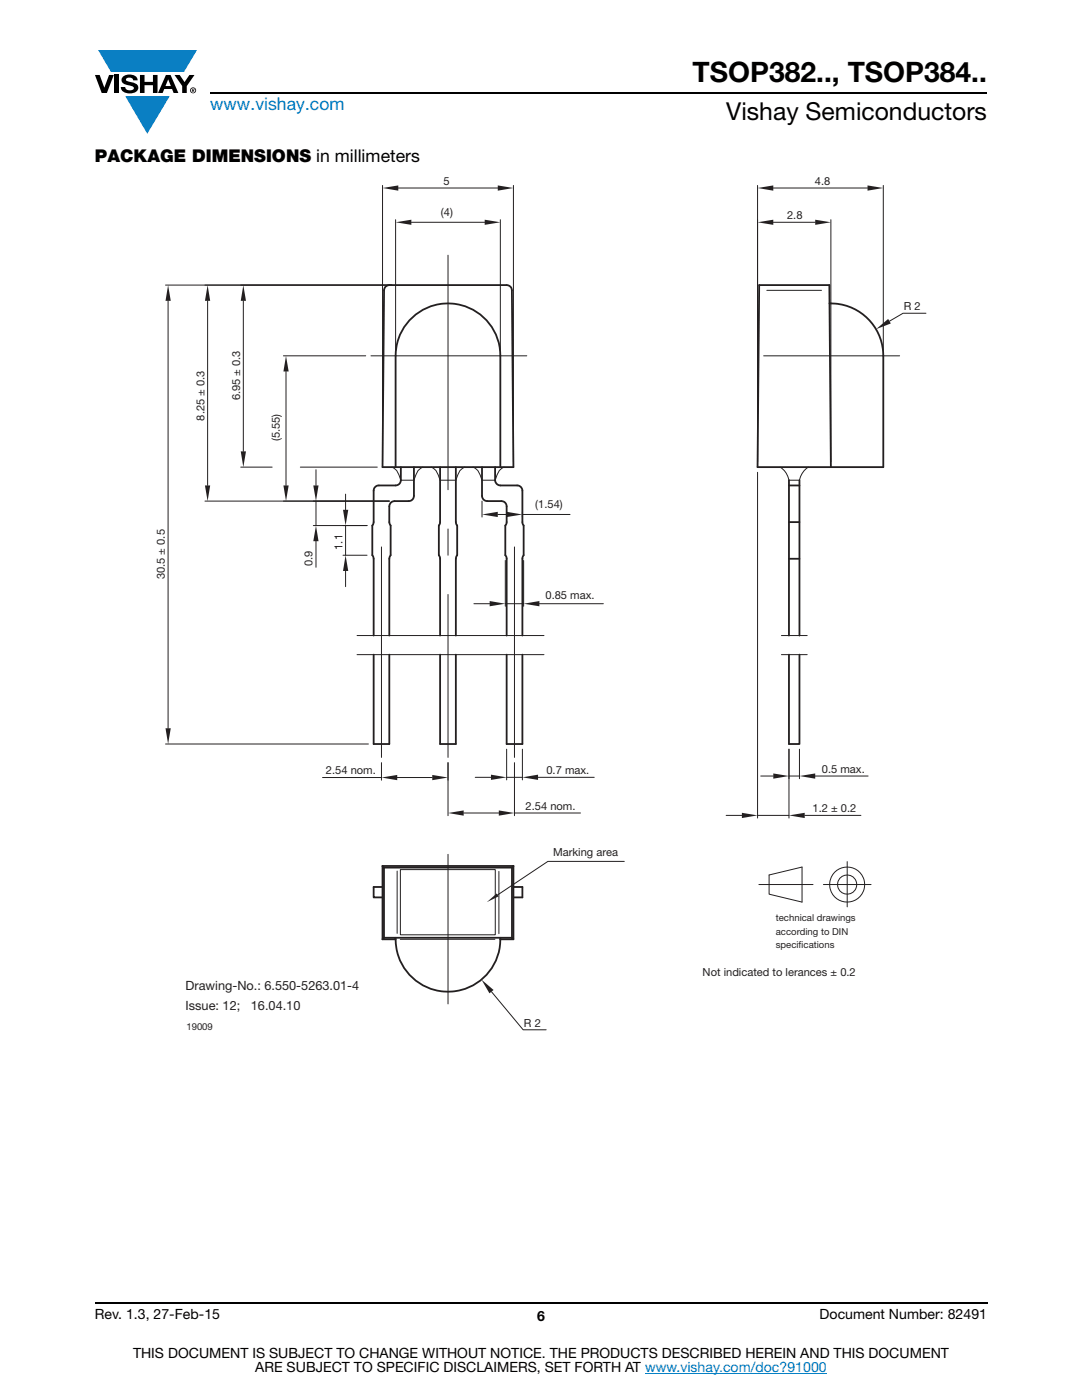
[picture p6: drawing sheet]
<svg xmlns="http://www.w3.org/2000/svg" width="216mm" height="279mm" viewBox="0 0 216 279" stroke-linecap="round" stroke-linejoin="round" font-family="sans-serif">
<g fill="#0a7fc3">
<path d="M19.6 10h19.7l-2.6 4.3h-1.1h-13.5z"/>
<path d="M25 19.2h8.9l-4.5 7.5z"/>
</g>
<g fill="#000">
<path d="M18.9 15h1l.9 2.5 1-2.5h.9l-1.4 3.6h-1zM22.9 15h.9v3.6h-.9zM24.6 15.3a2.1 2.1 0 0 1 2.8 .3l.1 .4h-.9a.79 .79 0 0 0-.7-.5 .79 .79 0 0 0-.8 .4l.3 .3 1 .2a1.08 1.08 0 0 1 1.2 1 1.08 1.08 0 0 1-1.1 1.2 1.73 1.73 0 0 1-2.4-1.2h.9a.96 .96 0 0 0 .8 .6 .96 .96 0 0 0 .9-.4 1.31 1.31 0 0 0-1.2-.6 1.03 1.03 0 0 1-1.1-.6 1.03 1.03 0 0 1 .2-1.1zM27.9 15h.9v1.3h1.7v-1.3h.9v3.6h-.9v-1.6h-1.7v1.6h-.9zM34.8 15h1.1l.9 1.4 1-1.4h1l-1.5 2.2v1.4h-.9v-1.4z"/>
<path d="M33.6 15.9l.5 1.3h-1.1zM33.1 15l-1.6 3.6h1l.3-.8h1.5l.3 .8h1l-1.6-3.6z"/>
<path d="M38.4 17.8h.2v.2h-.2zM38.3 17.7v.7h.1v-.3l.4 .3-.2-.3 .2-.2-.1-.2z"/>
<path d="M38.1 18a.46 .46 0 0 1 .9 0 .46 .46 0 0 1-.9 0zM37.9 18a.6 .6 0 0 0 1.2 0 .6 .6 0 0 0-1.2 0z"/>
</g>
<path d="M42 18.6h155M18.9 260h178.1" fill="none" stroke="#000" stroke-width=".36"/>
<path d="M128.7 274h36.3" fill="none" stroke="#007ec4" stroke-width=".2"/>
<path d="M31.1 35h153.7v171h-153.7z" fill="#fff"/>
<path d="M151.2 94.3v69M157.4 149.5v13.8M144.9 162.7h3.1M151.2 162.7h6.2M160.6 162.7h11.2" fill="none" stroke="#231f20" stroke-width=".2"/>
<g fill="#231f20">
<path d="M148 162.2l3.2 .5-3.2 .6z"/>
<path d="M157.4 162.7l3.2-.5v1.1z"/>
</g>
<path d="M157.4 95.8v31M159.5 95.8v31M77.7 111.5v15.3M91 111.5v15.3M104.2 111.5v15.3M74.6 130.6v17.9M87.8 130.6v17.9M101.1 130.6v17.9" fill="none" stroke="#231f20" stroke-width=".36"/>
<path d="M33 56.9h45.2M89.4 50.9v46.8M33.5 60v85.3M76.1 109.2v42M89.4 105.6v5.2M89.4 118.6v32.6M102.7 109.2v42M33 148.5h40.5" fill="none" stroke="#231f20" stroke-width=".2"/>
<g fill="#231f20">
<path d="M33.5 56.9l.6 3.1h-1.1z"/>
<path d="M33 145.3h1.1l-.6 3.2z"/>
</g>
<g fill="none" stroke="#231f20" stroke-width=".36">
<path d="M74.6 148.5h3.1M87.8 148.5h3.2M101.1 148.5h3.1M76.3 177h-1.7v2.1h1.7M76.3 172.8v14.7M76.3 172.8l.3 .3M76.3 172.8h26.1M76.6 173.1h25.6M76.6 173.1v14.1M102.2 173.1v14.1M102.4 172.8v14.7M102.4 179.1h1.8z"/>
<path d="M102.4 177h1.8v2.1M102.4 172.8l-.2 .3M76.6 187.2h25.6M76.6 187.2l-.3 .3M78.9 187.5a10.4 10.4 0 0 0 10.5 10.4 10.4 10.4 0 0 0 10.4-10.4M78.9 187.2v.3h-2.6M99.8 187.2v.3M102.2 187.2l.2 .3h-2.6"/>
</g>
<path d="M76.3 37v55.2M79.5 37.5h19.8M102.4 37v55.2M79.2 173.8v12.5M89.4 170.5v29.9M99.6 173.9v12.4M79.9 187.5h18.9" fill="none" stroke="#231f20" stroke-width=".2"/>
<g fill="#231f20">
<path d="M76.3 37.5l3.2-.5v1.1z"/>
<path d="M99.3 37l3.1 .5-3.1 .6z"/>
</g>
<path d="M76.6 57.9l-.3 35.3M102.1 57.9l.3 35.3M78.9 71v22.2M99.8 71v22.2" fill="none" stroke="#231f20" stroke-width=".36"/>
<path d="M48 56.9h30.2M48.6 60v30.1M59.9 93.2h15.4" fill="none" stroke="#231f20" stroke-width=".2"/>
<g fill="#231f20">
<path d="M48.6 56.9l.5 3.1h-1.1z"/>
<path d="M48 90.1h1.1l-.5 3.1z"/>
</g>
<path d="M56.6 71h16.4M57.1 74.1v22.8M48 93.2h6.3M56.6 100h21.1" fill="none" stroke="#231f20" stroke-width=".2"/>
<g fill="#231f20">
<path d="M56.6 96.9h1l-.5 3.1z"/>
<path d="M57.1 71l.5 3.1h-1z"/>
</g>
<path d="M40.9 56.9h37.3M41.4 60v36.9M40.9 100h36.8" fill="none" stroke="#231f20" stroke-width=".2"/>
<g fill="#231f20">
<path d="M41.4 56.9l.5 3.1h-1z"/>
<path d="M40.9 96.9h1l-.5 3.1z"/>
</g>
<path d="M100.8 111.9v9.1M104.5 111.9v9.1M94.6 120.5h3.1M100.8 120.5h3.7M107.6 120.5h12.8" fill="none" stroke="#231f20" stroke-width=".2"/>
<g fill="#231f20">
<path d="M97.7 120l3.1 .5-3.1 .5z"/>
<path d="M104.5 120.5l3.1-.5v1z"/>
</g>
<path d="M96.2 95.8h2.6M96.2 100v3.2M99.3 102.7h1.8M104.2 102.7h9.5M104.2 102.1v1.1" fill="none" stroke="#231f20" stroke-width=".2"/>
<path d="M76.3 93.2h26.1M96.2 99l.3 .7 .7 .3" fill="none" stroke="#231f20" stroke-width=".36"/>
<g fill="#231f20">
<path d="M96.2 102.7l3.1-.6v1.1z"/>
<path d="M101.1 102.1l3.1 .6-3.1 .5z"/>
</g>
<path d="M63.1 93.7v3.2M62.5 100h15.2M62.5 104.9h10.7M63.1 100v4.9M63.1 108v5.2" fill="none" stroke="#231f20" stroke-width=".2"/>
<g fill="#231f20">
<path d="M62.5 96.9h1.1l-.6 3.1z"/>
<path d="M63 104.9l.6 3.1h-1.1z"/>
</g>
<path d="M69 98.6v3.1M68.4 104.9h4.8M68.4 110.8h4.8M69 104.9v5.9M69 114v3.1" fill="none" stroke="#231f20" stroke-width=".2"/>
<g fill="#231f20">
<path d="M68.4 101.7h1.1l-.5 3.2z"/>
<path d="M69 110.8l.5 3.2h-1.1z"/>
</g>
<path d="M77.7 56.9h23.4M78.9 71a10.4 10.4 0 0 1 10.5-10.4 10.4 10.4 0 0 1 10.4 10.4M80 93.2v2.6l-.3 .8-.8 .3h-3.6l-.4 .3-.3 .4v6.6l-.3 .7v5.9l.3 .7M82.6 93.2v5.8l-.1 .5-.7 .5h-3.3l-.5 .3-.3 .5v3.4l.2 .7v5.9l-.2 .7M87.8 93.2v11l-.2 .7v5.9l.2 .7M91 93.2v11l.2 .7v5.9l-.2 .7M96.2 93.2v5.8M98.8 93.2v2.6l.3 .8 .7 .3h3.7l.4 .3 .3 .4v6.6l.3 .7v5.9l-.3 .7M97.2 100h2.8a1.04 1.04 0 0 1 1.1 1.1v3.1l-.3 .7v5.9l.3 .7" fill="none" stroke="#231f20" stroke-width=".36"/>
<path d="M78.9 43.8v26.2M82.1 44.4h14.6M99.8 43.8v26.2M74 71h31.1M78.2 93.2h.1a3.4 3.4 0 0 1 1.7 2.6h2.6l.5-1.2a2.18 2.18 0 0 1 1.3-1.4M86 93.2a3.3 3.3 0 0 1 1.8 2.6h3.2l.4-1.2a2.14 2.14 0 0 1 1.4-1.4M94.4 93.2a3.3 3.3 0 0 1 1.8 2.6M100.6 93.2h-.1a3.5 3.5 0 0 0-1.7 2.6" fill="none" stroke="#231f20" stroke-width=".2"/>
<g fill="#231f20">
<path d="M78.9 44.4l3.2-.6v1.1z"/>
<path d="M96.7 43.8l3.1 .6-3.1 .5z"/>
</g>
<path d="M151.2 37v55.2M154.3 37.5h18.8M176.3 37v33" fill="none" stroke="#231f20" stroke-width=".2"/>
<g fill="#231f20">
<path d="M151.2 37.5l3.1-.5v1.1z"/>
<path d="M173.1 37l3.1 .5-3.1 .6z"/>
</g>
<path d="M151.2 43.8v48.4M154.3 44.4h8.4M165.8 43.8v48.4" fill="none" stroke="#231f20" stroke-width=".2"/>
<g fill="#231f20">
<path d="M151.2 44.4l3.1-.6v1.1z"/>
<path d="M162.7 43.8l3.1 .6-3.1 .5z"/>
</g>
<path d="M165.5 60.6h.3M165.8 60.6a10.5 10.5 0 0 1 10.5 10.4v22.2h-25.1l.3-36.3h14l.3 36.3M74.6 111.5v15.3M87.8 111.5v15.3M101.1 111.5v15.3M157.4 104.2h2.1M157.4 111.5h2.1M77.7 130.6v17.9M91 130.6v17.9M104.2 130.6v17.9" fill="none" stroke="#231f20" stroke-width=".36"/>
<path d="M152.4 71h27.1M155.7 93.2l.1 .1a3.9 3.9 0 0 1 1.6 2.5M157.4 95.8h2.1zM161.3 93.2l-1.2 1.2-.6 1.4M71.2 126.8h37.3M71.2 130.6h37.3M64.4 155.2h11.7M76.1 152.2v3.5M79.3 155.2h7M89.4 152.2v3.5" fill="none" stroke="#231f20" stroke-width=".2"/>
<g fill="#231f20">
<path d="M86.3 154.7l3.1 .5-3.1 .5z"/>
<path d="M76.1 155.2l3.2-.5v1z"/>
</g>
<path d="M89.4 152.2v10.6M102.7 152.2v10.6M92.5 162.3h7M102.7 162.3h13.1" fill="none" stroke="#231f20" stroke-width=".2"/>
<g fill="#231f20">
<path d="M89.4 162.3l3.1-.6v1.1z"/>
<path d="M99.5 161.7l3.2 .6-3.2 .5z"/>
</g>
<path d="M155.9 130.6h5.2M155.9 126.8h5.2M151.8 154.9h2.5M157.4 149.5v5.9M157.4 154.9h2.1M159.5 149.5v5.9M162.7 154.9h10.5" fill="none" stroke="#231f20" stroke-width=".2"/>
<path d="M159.5 130.6v17.9h-2.1v-17.9" fill="none" stroke="#231f20" stroke-width=".36"/>
<g fill="#231f20">
<path d="M154.3 154.4l3.1 .5-3.1 .5z"/>
<path d="M159.5 154.9l3.2-.5v1z"/>
</g>
<path d="M94.8 155.1h3.2M101.1 155.1h3.1M101.1 149.5v6.1M104.2 149.5v6.1M107.4 155.1h11.2" fill="none" stroke="#231f20" stroke-width=".2"/>
<g fill="#231f20">
<path d="M98 154.6l3.1 .5-3.1 .5z"/>
<path d="M104.2 155.1l3.2-.5v1z"/>
</g>
<path d="M157.4 96.9h2.1" fill="none" stroke="#231f20" stroke-width=".36"/>
<g fill="none" stroke="#231f20" stroke-width=".2">
<path d="M79.9 173.5h18.9v13.1h-18.9zM124.6 171.9h-15.3l-10 6.7M151.4 176.5h10.8M153.5 174.6l6.5-1.6v7l-6.5-1.5zM164.3 176.5h9.5M169 172v9"/>
<circle cx="169" cy="176.5" r="3.5"/>
<circle cx="169" cy="176.5" r="1.91"/>
</g>
<path d="M97.1 180l2-1.7 .4 .6z" fill="#231f20"/>
<path d="M184.8 62.5h-4.6l-2.7 1.6" fill="none" stroke="#231f20" stroke-width=".2"/>
<path d="M174.8 65.7l2.4-2 .6 .9z" fill="#231f20"/>
<path d="M98.1 197.9l6.3 7.6h4.6" fill="none" stroke="#231f20" stroke-width=".2"/>
<path d="M96.1 195.5l2.4 2.1-.8 .6z" fill="#231f20"/>
<path d="M77.7 56.9l-.8 .3-.3 .7M101.1 56.9l.5 .1a.96 .96 0 0 1 .5 .9" fill="none" stroke="#231f20" stroke-width=".36"/>
<path d="M153 57.9h10.9" fill="none" stroke="#231f20" stroke-width=".2"/>
<text font-size="5.6" x="138.2" y="16.4">TSOP382.., TSOP384..</text>
<text font-size="4.9" x="144.9" y="24">Vishay Semiconductors</text>
<text font-size="3.5" fill="#007ec4" x="42" y="21.9">www.vishay.com</text>
<text font-size="3.5" x="18.9" y="32.3">PACKAGE DIMENSIONS in millimeters</text>
<g font-size="2.8">
<text x="18.9" y="263.3">Rev. 1.3, 27-Feb-15</text>
<text x="107.2" y="263.6">6</text>
<text x="163.6" y="263.3">Document Number: 82491</text>
<text x="26.5" y="271">THIS DOCUMENT IS SUBJECT TO CHANGE WITHOUT NOTICE. THE PRODUCTS DESCRIBED HEREIN AND THIS DOCUMENT</text>
<text x="50.9" y="273.8">ARE SUBJECT TO SPECIFIC DISCLAIMERS, SET FORTH AT www.vishay.com/doc?91000</text>
</g>
<g font-size="2.5" fill="#231f20">
<text x="37" y="197.5">Drawing-No.: 6.550-5263.01-4</text>
<text x="37" y="201.6">Issue: 12;</text>
<text x="50.1" y="201.6">16.04.10</text>
</g>
<g font-size="2.2" fill="#231f20">
<text x="88.5" y="36.9">5</text>
<text x="162.6" y="36.9">4.8</text>
<text x="88" y="43.1">(4)</text>
<text x="157.1" y="43.7">2.8</text>
<text x="180.4" y="61.9">R 2</text>
<text x="40.8" y="83.9" transform="rotate(-90 40.8 83.9)">8.25 ± 0.3</text>
<text x="47.9" y="79.9" transform="rotate(-90 47.9 79.9)">6.95 ± 0.3</text>
<text x="55.8" y="88.1" transform="rotate(-90 55.8 88.1)">(5.55)</text>
<text x="106.8" y="101.5">(1.54)</text>
<text x="62.4" y="113" transform="rotate(-90 62.4 113)">0.9</text>
<text x="68.3" y="109.7" transform="rotate(-90 68.3 109.7)">1.1</text>
<text x="32.9" y="115.6" transform="rotate(-90 32.9 115.6)">30.5 ± 0.5</text>
<text x="108.8" y="119.5">0.85 max.</text>
<text x="65" y="154.5">2.54 nom.</text>
<text x="109" y="154.5">0.7 max.</text>
<text x="164" y="154.2">0.5 max.</text>
<text x="104.9" y="161.6">2.54 nom.</text>
<text x="162.1" y="162.1">1.2 ± 0.2</text>
<text x="110.4" y="170.8">Marking area</text>
<text x="140.2" y="194.9">Not indicated to lerances ± 0.2</text>
<text x="104.6" y="204.9">R 2</text>
</g>
<g font-size="1.9" fill="#231f20">
<text x="154.8" y="183.8">technical drawings</text>
<text x="154.8" y="189.1">specif</text>
<text x="154.8" y="186.5">according to DIN</text>
<text x="159.4" y="189.1">ications</text>
<text x="37.2" y="205.6">19009</text>
</g>
</svg>
